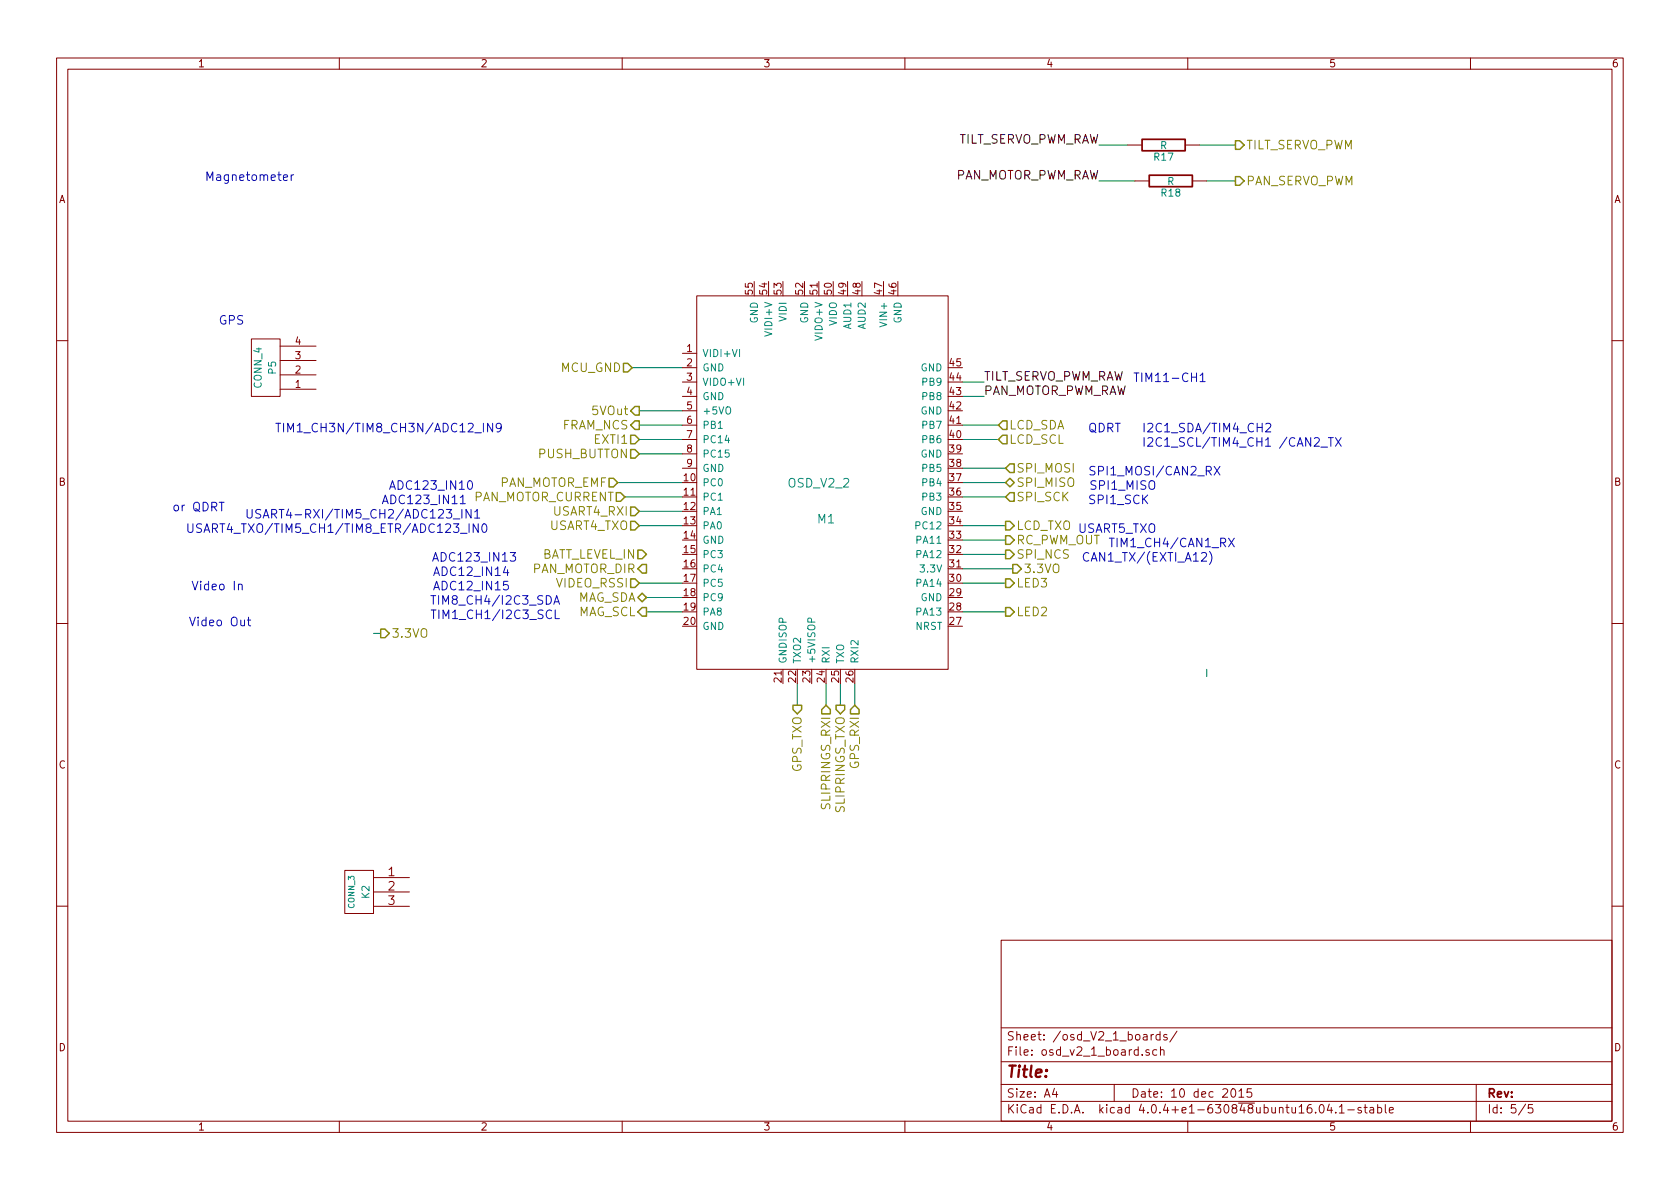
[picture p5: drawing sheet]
EESchema Schematic File Version 2
LIBS:tracker_using_quantracker_osd-rescue
LIBS:quantracker
LIBS:stm32
LIBS:power
LIBS:device
LIBS:transistors
LIBS:conn
LIBS:linear
LIBS:regul
LIBS:74xx
LIBS:cmos4000
LIBS:adc-dac
LIBS:memory
LIBS:xilinx
LIBS:microcontrollers
LIBS:dsp
LIBS:microchip
LIBS:analog_switches
LIBS:motorola
LIBS:texas
LIBS:intel
LIBS:audio
LIBS:interface
LIBS:digital-audio
LIBS:philips
LIBS:display
LIBS:cypress
LIBS:siliconi
LIBS:opto
LIBS:atmel
LIBS:contrib
LIBS:valves
LIBS:tcm3105
LIBS:quantracker_air_osd_v2_1
LIBS:mc34931
LIBS:tracker_using_quantracker_osd-cache
EELAYER 25 0
EELAYER END
$Descr A4 11693 8268
encoding utf-8
Sheet 5 5
Title ""
Date "10 dec 2015"
Rev ""
Comp ""
Comment1 ""
Comment2 ""
Comment3 ""
Comment4 ""
$EndDescr
Text Notes 1200 3550 0    60   ~ 0
or QDRT
Text HLabel 4450 3050 0    60   Input ~ 0
EXTI1
Text HLabel 4450 2950 0    60   Output ~ 0
FRAM_NCS
$Comp
L CONN_3 K2
U 1 1
P 2500 6200
F 0 "K2" V 2450 6200 50  0000 C CNN
F 1 "CONN_3" V 2550 6200 40  0000 C CNN
F 2 "" H 2500 6200 60  0001 C CNN
F 3 "" H 2500 6200 60  0001 C CNN
	1    2500 6200
	-1   0    0    -1  
$EndComp
Wire Wire Line
	6950 3050 6700 3050
Wire Wire Line
	4450 3650 4750 3650
Wire Wire Line
	8400 1250 8600 1250
Wire Wire Line
	7850 1000 7650 1000
Wire Wire Line
	8600 1000 8350 1000
Wire Wire Line
	7050 3950 6700 3950
Wire Wire Line
	7000 3850 6700 3850
Wire Wire Line
	7000 4050 6700 4050
Wire Wire Line
	5850 4900 5850 4750
Wire Wire Line
	5550 4900 5550 4750
Wire Wire Line
	7000 3650 6700 3650
Wire Wire Line
	7000 3350 6700 3350
Wire Wire Line
	4750 4250 4500 4250
Wire Wire Line
	4750 3450 4350 3450
Wire Wire Line
	4750 2950 4450 2950
Wire Wire Line
	6850 2750 6700 2750
Wire Wire Line
	4750 3050 4450 3050
Wire Wire Line
	4750 3150 4450 3150
Wire Wire Line
	4750 3350 4300 3350
Wire Wire Line
	4750 4150 4500 4150
Wire Wire Line
	7000 3250 6700 3250
Wire Wire Line
	7000 3450 6700 3450
Wire Wire Line
	7000 3750 6700 3750
Wire Wire Line
	5750 4900 5750 4750
Wire Wire Line
	5950 4900 5950 4750
Wire Wire Line
	4750 4050 4450 4050
Wire Wire Line
	7000 4250 6700 4250
Wire Wire Line
	4750 2850 4450 2850
Wire Wire Line
	6850 2650 6700 2650
Wire Wire Line
	7900 1250 7650 1250
Wire Wire Line
	4750 3550 4450 3550
Wire Wire Line
	6950 2950 6700 2950
Wire Wire Line
	4750 2550 4400 2550
Wire Wire Line
	8400 4700 8400 4650
Wire Wire Line
	2600 4400 2650 4400
Text HLabel 2650 4400 2    60   Output ~ 0
3.3VO
Text HLabel 4400 2550 0    60   Input ~ 0
MCU_GND
Text HLabel 6950 3050 2    60   Input ~ 0
LCD_SCL
Text HLabel 6950 2950 2    60   Input ~ 0
LCD_SDA
Text Notes 7950 3000 0    60   ~ 0
I2C1_SDA/TIM4_CH2\n
Text Notes 7950 3100 0    60   ~ 0
I2C1_SCL/TIM4_CH1 /CAN2_TX \n
Text HLabel 8600 1250 2    60   Output ~ 0
PAN_SERVO_PWM
$Comp
L R-RESCUE-tracker_using_quantracker_osd R18
U 1 1
P 8150 1250
F 0 "R18" V 8230 1250 50  0000 C CNN
F 1 "R" V 8150 1250 50  0000 C CNN
F 2 "" H 8150 1250 60  0001 C CNN
F 3 "" H 8150 1250 60  0001 C CNN
	1    8150 1250
	0    1    1    0   
$EndComp
Text Label 7650 1250 2    60   ~ 0
PAN_MOTOR_PWM_RAW
Text Label 6850 2750 0    60   ~ 0
PAN_MOTOR_PWM_RAW
Text Label 7650 1000 2    60   ~ 0
TILT_SERVO_PWM_RAW
Text Label 6850 2650 0    60   ~ 0
TILT_SERVO_PWM_RAW
$Comp
L R-RESCUE-tracker_using_quantracker_osd R17
U 1 1
P 8100 1000
F 0 "R17" V 8180 1000 50  0000 C CNN
F 1 "R" V 8100 1000 50  0000 C CNN
F 2 "" H 8100 1000 60  0001 C CNN
F 3 "" H 8100 1000 60  0001 C CNN
	1    8100 1000
	0    1    1    0   
$EndComp
Text Notes 1750 4350 2    60   ~ 0
Video Out
Text Notes 1700 4100 2    60   ~ 0
Video In
Text Notes 1700 2250 2    60   ~ 0
GPS
$Comp
L CONN_4 P5
U 1 1
P 1850 2550
F 0 "P5" V 1800 2550 50  0000 C CNN
F 1 "CONN_4" V 1900 2550 50  0000 C CNN
F 2 "" H 1850 2550 60  0001 C CNN
F 3 "" H 1850 2550 60  0001 C CNN
	1    1850 2550
	-1   0    0    1   
$EndComp
Text Notes 2050 1250 2    60   ~ 0
Magnetometer
Text HLabel 4450 2850 0    60   Output ~ 0
5VOut
Text HLabel 7050 3950 2    60   Output ~ 0
3.3VO
Text Notes 8400 2650 2    60   ~ 0
TIM11-CH1
Text Notes 8450 3900 2    60   ~ 0
CAN1_TX/(EXTI_A12)
Text Notes 8600 3800 2    60   ~ 0
TIM1_CH4/CAN1_RX
Text Notes 8050 3700 2    60   ~ 0
USART5_TXO
Text Notes 8000 3500 2    60   ~ 0
SPI1_SCK
Text Notes 8500 3300 2    60   ~ 0
SPI1_MOSI/CAN2_RX
Text Notes 8050 3400 2    60   ~ 0
SPI1_MISO
Text Notes 3900 4200 2    60   ~ 0
TIM8_CH4/I2C3_SDA
Text Notes 3900 4300 2    60   ~ 0
TIM1_CH1/I2C3_SCL
Text Notes 3550 4100 2    60   ~ 0
ADC12_IN15\n
Text Notes 3550 4000 2    60   ~ 0
ADC12_IN14\n
Text Notes 3600 3900 2    60   ~ 0
ADC123_IN13\n
Text Notes 3400 3700 2    60   ~ 0
USART4_TXO/TIM5_CH1/TIM8_ETR/ADC123_IN0
Text Notes 3350 3600 2    60   ~ 0
USART4-RXI/TIM5_CH2/ADC123_IN1
Text Notes 3250 3500 2    60   ~ 0
ADC123_IN11\n
Text Notes 3300 3400 2    60   ~ 0
ADC123_IN10\n
Text Notes 3500 3000 2    60   ~ 0
TIM1_CH3N/TIM8_CH3N/ADC12_IN9\n
Text HLabel 4450 4050 0    60   Input ~ 0
VIDEO_RSSI
Text HLabel 4350 3450 0    60   Input ~ 0
PAN_MOTOR_CURRENT
Text HLabel 4300 3350 0    60   Input ~ 0
PAN_MOTOR_EMF
Text HLabel 7000 4050 2    60   Output ~ 0
LED3
Text HLabel 7000 4250 2    60   Output ~ 0
LED2
Text HLabel 7000 3850 2    60   Output ~ 0
SPI_NCS
Text HLabel 7000 3650 2    60   Output ~ 0
LCD_TXO
Text HLabel 4500 3850 0    60   Input ~ 0
BATT_LEVEL_IN
Text HLabel 7000 3750 2    60   Output ~ 0
RC_PWM_OUT
Text HLabel 7000 3450 2    60   Input ~ 0
SPI_SCK
Text HLabel 7000 3250 2    60   Input ~ 0
SPI_MOSI
Text HLabel 7000 3350 2    60   BiDi ~ 0
SPI_MISO
Text HLabel 4500 4150 0    60   BiDi ~ 0
MAG_SDA
Text HLabel 4500 4250 0    60   Output ~ 0
MAG_SCL
Text HLabel 5950 4900 3    60   Input ~ 0
GPS_RXI
Text HLabel 5550 4900 3    60   Output ~ 0
GPS_TXO
Text HLabel 5750 4900 3    60   Input ~ 0
SLIPRINGS_RXI
Text HLabel 5850 4900 3    60   Output ~ 0
SLIPRINGS_TXO
Text HLabel 8600 1000 2    60   Output ~ 0
TILT_SERVO_PWM
Text HLabel 4450 3550 0    60   Input ~ 0
USART4_RXI
Text HLabel 4450 3650 0    60   Input ~ 0
USART4_TXO
Text HLabel 4500 3950 0    60   Output ~ 0
PAN_MOTOR_DIR
$Comp
L OSD_v2_1 M1
U 1 1
P 5700 3350
F 0 "M1" H 5750 3100 60  0000 C CNN
F 1 "OSD_V2_2" H 5700 3350 60  0000 C CNN
F 2 "" H 5700 3350 60  0001 C CNN
F 3 "" H 5700 3350 60  0001 C CNN
	1    5700 3350
	1    0    0    -1  
$EndComp
Text Notes 7575 3000 0    60   ~ 0
QDRT
Text HLabel 4450 3150 0    60   Input ~ 0
PUSH_BUTTON
$EndSCHEMATC
